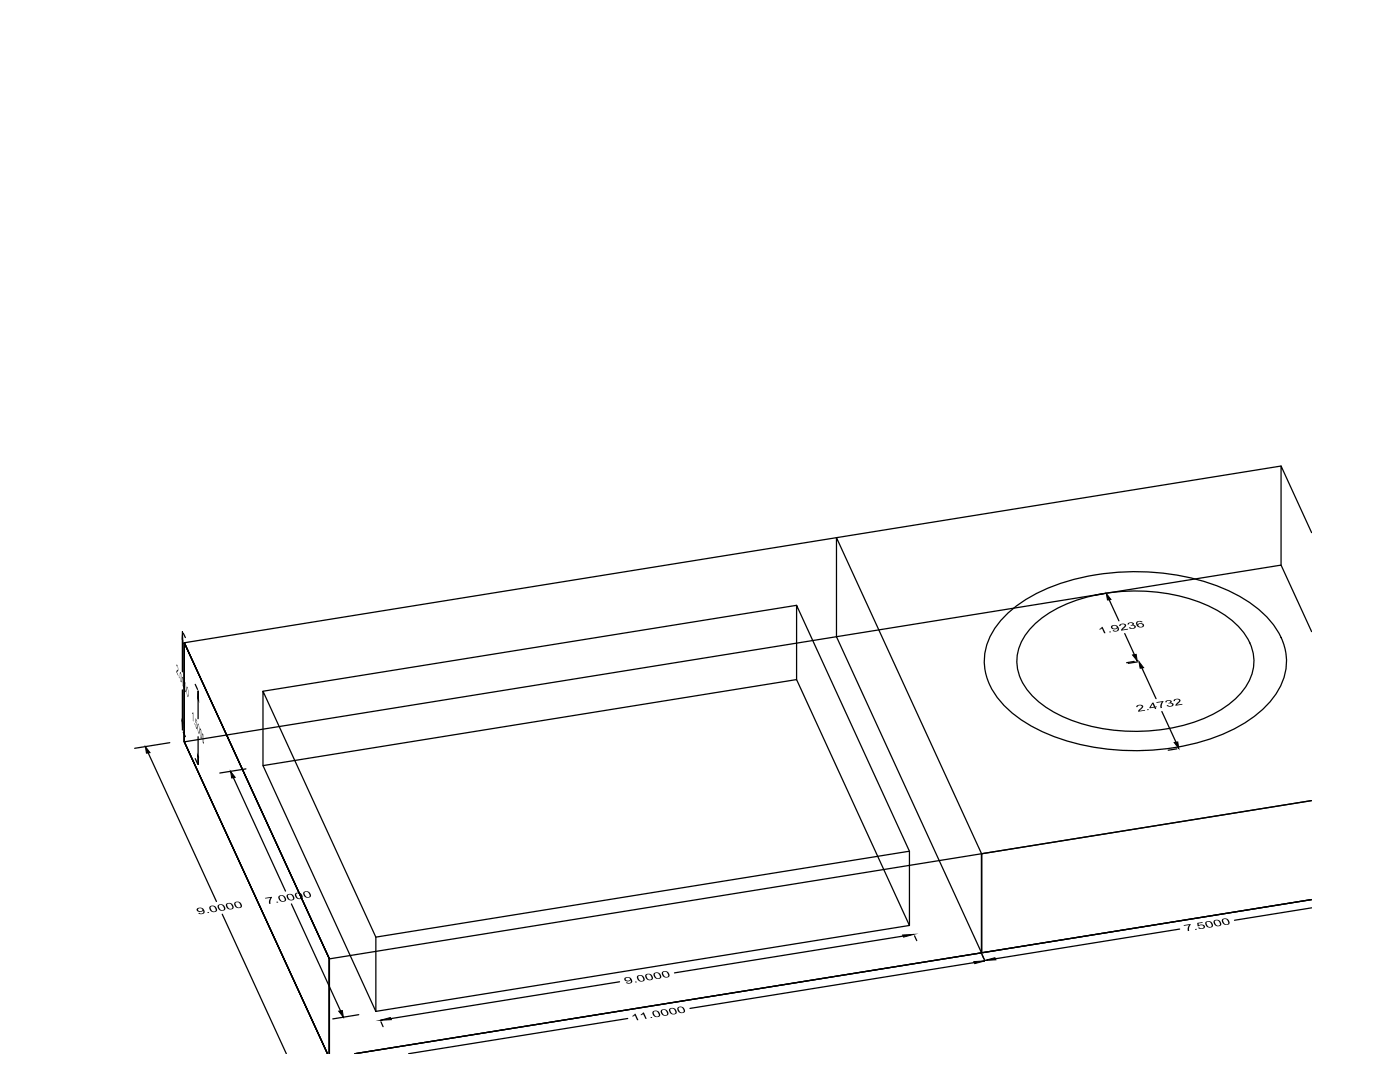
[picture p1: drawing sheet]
<svg xmlns="http://www.w3.org/2000/svg" width="279mm" height="216mm" viewBox="0 0 279 216" stroke-linecap="round" stroke-linejoin="round" font-family="sans-serif">
<!-- layer: 0 -->
<g fill="none" stroke="#000" stroke-width=".25">
<path d="M255.7 93l-218.9 35.3M220.2 118.5l-1.6 .3M221.4 119.7l1.9 4.2M261.8 106.3l-6.1-13.3v19.8M36.4 127.7v6.4M36.4 137.7v6.2M36.6 126.3l.4 .9M39.5 139.6v3.8M159 135.6v-14.8l22.5 49M159 120.8l-106.5 17.1M200.4 123.1a30.6 30.6 0 0 1 15.9-8 46.5 46.5 0 0 1 30.9 3.8 18.1 18.1 0 0 1 9 9.8 11.5 11.5 0 0 1-2.4 10.9 26.6 26.6 0 0 1-12.5 7.9 47.8 47.8 0 0 1-33.5-1.6 20.5 20.5 0 0 1-10.3-9.3 11.3 11.3 0 0 1 1.9-12.3zM206.6 124.4a26.4 26.4 0 0 1 13.8-6 35.8 35.8 0 0 1 22.8 3.5 12.9 12.9 0 0 1 7 9 10.6 10.6 0 0 1-4.9 9.6 31.6 31.6 0 0 1-18.8 5.4 32.4 32.4 0 0 1-17.9-4.9 11.4 11.4 0 0 1-5.7-9.3 10.5 10.5 0 0 1 3.7-7.3z"/>
<path d="M224.5 126.4l1.9 4.2M226.3 132l-1.5 .2M226.9 132.1l-1.7 .3M227.9 133.3l2.8 6.1M261.8 126l-6.1-13.2-88.8 14.2v-19.7l29 63.1 65.9-10.6M29.6 150.2l13.6 29.7M33.9 148.2l-7 1.1M36.6 146.1l.4 .9M36.8 148v-19.7l28.9 63v19v-19l-28.9-63v19.7l28.6 62.3-28.6-62.3v-19.7l28.9 63v19v-19M39 151.4l.4 1M46.6 155.2l10.4 22.6M49.1 153.4l-5.2 .8"/>
<path d="M52.5 152.8l106.5-17.2 22.5 49.1-106.5 17.1zM52.5 152.8v-14.9l22.5 49.1M231.9 142l2.8 6.1M234.9 149.4l-1.8 .3M261.8 179.5l-65.9 10.6-29-63.1-130.1 21 28.6 62.3-28.6-62.3v-19.7l28.9 63 130.2-20.9v19.7l-125.1 20.2M261.8 179.5l-65.9 10.6v-19.7v19.7l-125.1 20.2M261.8 179.5l-191 30.8M44.4 182.4l12.7 27.9M58.2 180.4l9.8 21.3M75 187v14.8M123.6 195.9l-45.6 7.3M180.2 186.8l-45.6 7.3"/>
<path d="M181.5 184.7v-14.9l-106.5 17.2M182.5 186.7l.5 1M194.4 192.1l-56.7 9.1M196 190.4l.4 .9M196 190.5l.5 1M235.4 185.4l-36.7 5.9M261.8 181.2l-15.4 2.4M71.6 202.5l-5.2 .8M76 203.9l.4 1M125.3 203.2l-43.8 7.1"/>
</g>
<g fill="#000" stroke="#000" stroke-width=".2">
<path d="M220.8 118.4l.9 1.2-.7 .1zM36.4 126l.1 2-.2-.5zM226 130.7l.8-.1 .2 1.3zM227.3 132l.9 1.2-.7 .1zM29 149l.9 1.2-.7 .1zM36.3 143.7l.2 .5-.1 1.5zM39.4 150.7l.2 .4-.1 1.5zM46 153.9l.9 1.2-.7 .1zM234.3 148.2l.7-.2 .3 1.4zM180.1 186.6l2.3-.2-2.1 .6zM194.3 191.9l2.3-.2-2.1 .6zM196.5 191.7l2.1-.6 .1 .4z"/>
<path d="M67.6 201.8l.7-.2 .2 1.4zM75.9 203.6l2-.6 .2 .5z"/>
</g>
<g fill="#000">
<path d="M234.3 139.6l.6-.2 .5 .1 .2 .2v.2l-.7 .7 1-.2 .1 .2-1.4 .2v-.3l.7-.8-.5-.1-.3 .1v.2h-.3z"/>
<path d="M226.8 124.1l.5-.2 .6 .1 .1 .1h-.9l-.1 .5 .5-.3 .4 .1 .4 .2v.4l-.5 .2-.7-.1-.3-.5zM227.2 124.6v.2l.2 .2 .4 .1 .2-.2v-.2l-.2-.2z"/>
<path d="M60.5 178.1l.5-.3 .7 .2 .4 .5-.1 .5-.5 .1h-.5l-.5-.6zM60.8 178v.4l.3 .5 .4 .1 .3-.1v-.2l-.3-.6-.3-.1z"/>
<path d="M46.8 180.1l.4-.2 .6 .1 .4 .4 .1 .5-.6 .3-.6-.1-.4-.6zM47.1 180.1l-.1 .2 .3 .7 .4 .1 .3-.2v-.3l-.3-.5z"/>
<path d="M132.1 194l.6-.3 .5 .2 .4 .5v.4l-.6 .3-.5-.1-.4-.5zM132.4 194l-.1 .3 .4 .5 .4 .1 .2-.1v-.4l-.3-.4z"/>
<path d="M243.9 183.5l.5-.3 .5 .1 .4 .5 .1 .5-.5 .3-.6-.1-.4-.6zM244.2 183.4l-.1 .3 .2 .5 .4 .2 .4-.1v-.2l-.3-.6z"/>
<path d="M133.6 201.3l.4-.2 .6 .1 .4 .5v.5l-.4 .2-.7-.1-.4-.6zM133.9 201.3l-.1 .4 .3 .5 .3 .1 .4-.1v-.4l-.3-.5z"/>
<path d="M135.2 201l.6-.2 .5 .2 .4 .5v.4l-.6 .3-.5-.1-.4-.5zM135.5 201.1l-.1 .3 .4 .5 .4 .1 .2-.1v-.4l-.3-.4z"/>
</g>
<g font-size="2.8">
<text x="35.2" y="134" transform="rotate(65 35.2 134)">2.0000</text>
<text x="38.3" y="143.3" transform="rotate(65 38.3 143.3)">1.5000</text>
</g>
<g font-size="2.2">
<text x="219.5" y="126.5" transform="rotate(-9 219.5 126.5)">1.9236</text>
<text x="227" y="142" transform="rotate(-9 227 142)">2.4732</text>
<text x="39.5" y="182.5" transform="rotate(-9 39.5 182.5)">9.0000</text>
<text x="53.3" y="180.4" transform="rotate(-9 53.3 180.4)">7.0000</text>
<text x="236.6" y="185.9" transform="rotate(-9 236.6 185.9)">7.5000</text>
<text x="124.9" y="196.4" transform="rotate(-9 124.9 196.4)">9.0000</text>
<text x="126.3" y="203.7" transform="rotate(-9 126.3 203.7)">11.0000</text>
</g>
</svg>
